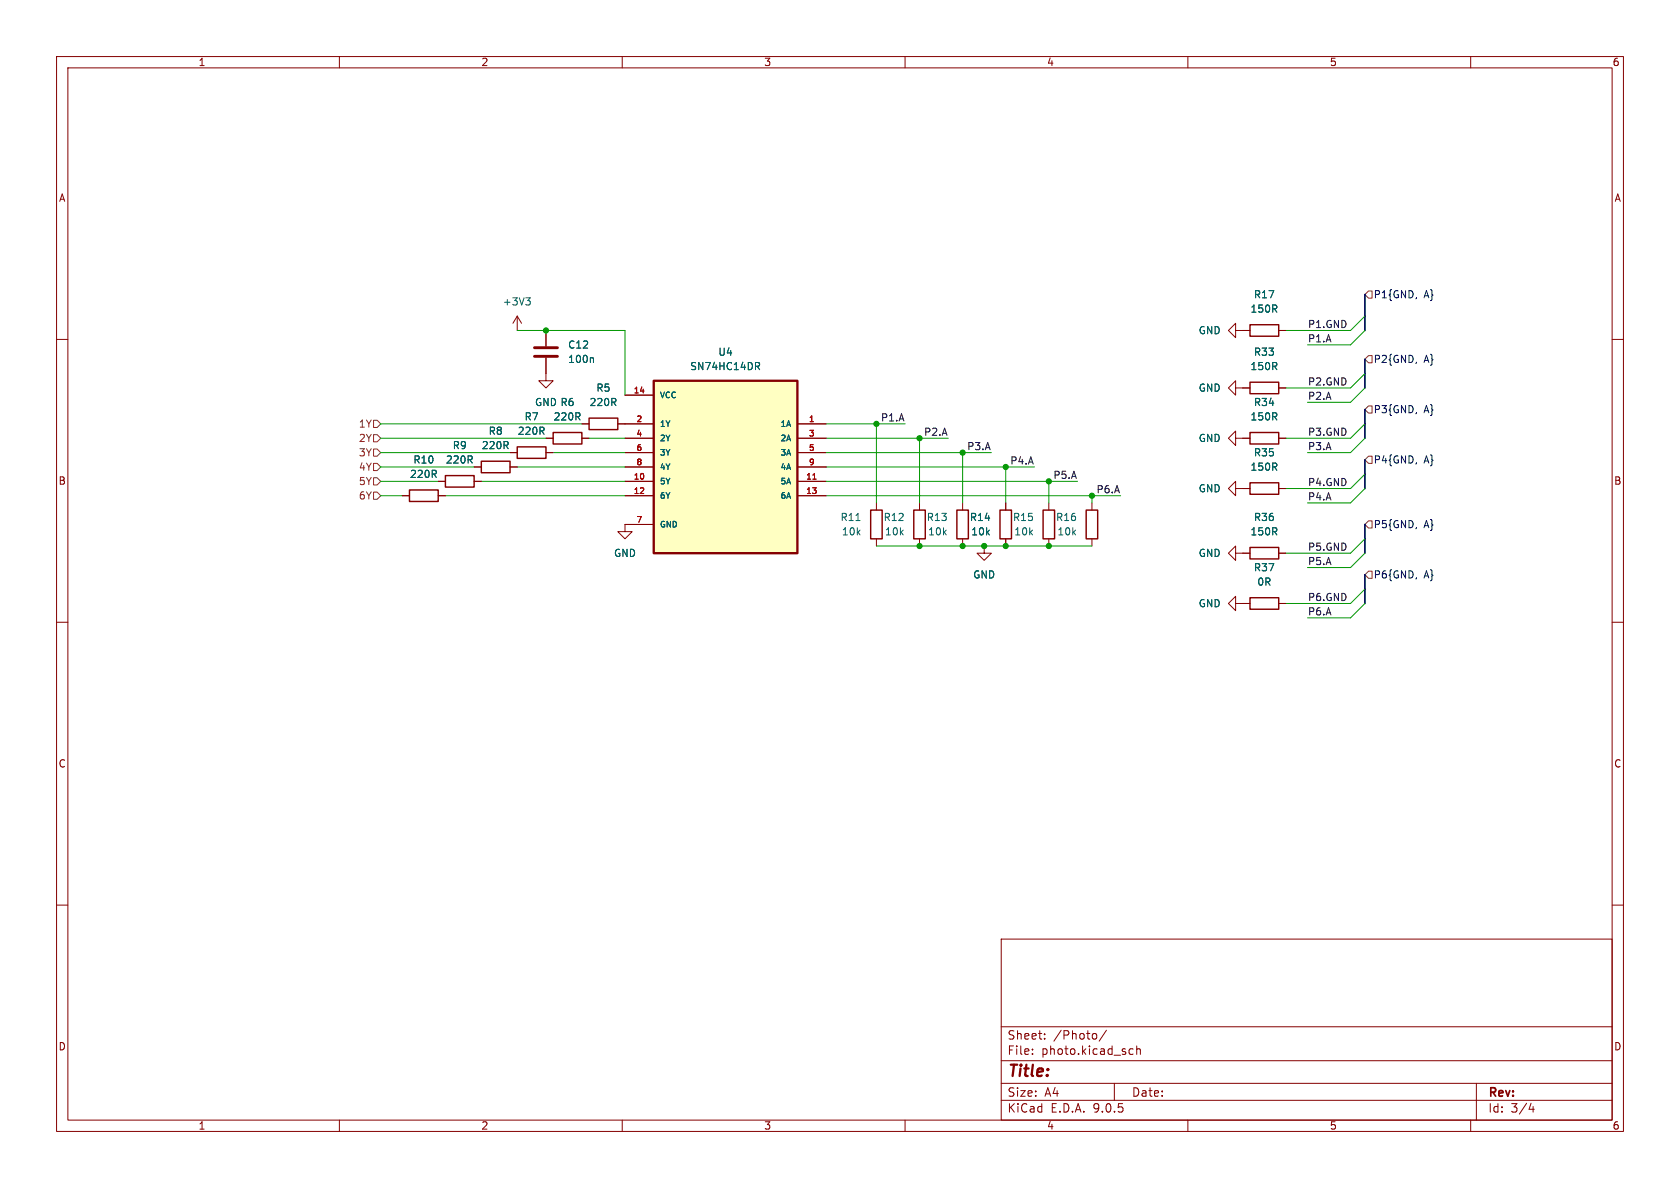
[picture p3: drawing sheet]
(kicad_sch
 (version 20250114)
 (generator "eeschema")
 (generator_version "9.0")
 (paper "A4")
 (lib_symbols
  (symbol "Device:C"
   (pin_numbers (hide yes))
   (pin_names
    (offset 0.254)) (exclude_from_sim no) (in_bom yes) (on_board yes)
   (property "Reference" "C" (at 0.635 2.54 0) (effects (font (size 1.27 1.27)) (justify left)))
   (property "Value" "C" (at 0.635 -2.54 0) (effects (font (size 1.27 1.27)) (justify left)))
   (property "Footprint" "" (at 0.9652 -3.81 0) (effects (font (size 1.27 1.27)) (hide yes)))
   (property "Datasheet" "~" (at 0 0 0) (effects (font (size 1.27 1.27)) (hide yes)))
   (property "Description" "Unpolarized capacitor" (at 0 0 0) (effects (font (size 1.27 1.27)) (hide yes)))
   (symbol "C_0_1"
    (polyline (pts (xy -2.032 0.762) (xy 2.032 0.762)) (stroke (width 0.508) (type solid)) (fill (type none)))
    (polyline (pts (xy -2.032 -0.762) (xy 2.032 -0.762)) (stroke (width 0.508) (type solid)) (fill (type none))))
   (symbol "C_1_1"
    (pin passive line (at 0 3.81 270) (length 2.794) (name "~" (effects (font (size 1.27 1.27)))) (number "1" (effects (font (size 1.27 1.27)))))
    (pin passive line (at 0 -3.81 90) (length 2.794) (name "~" (effects (font (size 1.27 1.27)))) (number "2" (effects (font (size 1.27 1.27))))))
   (embedded_fonts no))
  (symbol "Device:R"
   (pin_numbers (hide yes))
   (pin_names
    (offset 0)) (exclude_from_sim no) (in_bom yes) (on_board yes)
   (property "Reference" "R" (at 2.032 0 90) (effects (font (size 1.27 1.27))))
   (property "Value" "R" (at 0 0 90) (effects (font (size 1.27 1.27))))
   (property "Footprint" "" (at -1.778 0 90) (effects (font (size 1.27 1.27)) (hide yes)))
   (property "Datasheet" "~" (at 0 0 0) (effects (font (size 1.27 1.27)) (hide yes)))
   (property "Description" "Resistor" (at 0 0 0) (effects (font (size 1.27 1.27)) (hide yes)))
   (symbol "R_0_1"
    (rectangle (start -1.016 -2.54) (end 1.016 2.54) (stroke (width 0.254) (type solid)) (fill (type none))))
   (symbol "R_1_1"
    (pin passive line (at 0 3.81 270) (length 1.27) (name "~" (effects (font (size 1.27 1.27)))) (number "1" (effects (font (size 1.27 1.27)))))
    (pin passive line (at 0 -3.81 90) (length 1.27) (name "~" (effects (font (size 1.27 1.27)))) (number "2" (effects (font (size 1.27 1.27))))))
   (embedded_fonts no))
  (symbol "SN74HC14DR:SN74HC14DR"
   (pin_names
    (offset 1.016)) (exclude_from_sim no) (in_bom yes) (on_board yes)
   (property "Reference" "U" (at -12.7 16.24 0) (effects (font (size 1.27 1.27)) (justify left bottom)))
   (property "Value" "SN74HC14DR" (at -12.7 -19.24 0) (effects (font (size 1.27 1.27)) (justify left bottom)))
   (property "Footprint" "SN74HC14DR:SOIC127P600X175-14N" (at 0 0 0) (effects (font (size 1.27 1.27)) (justify bottom) (hide yes)))
   (property "Datasheet" "" (at 0 0 0) (effects (font (size 1.27 1.27)) (hide yes)))
   (property "Description" "" (at 0 0 0) (effects (font (size 1.27 1.27)) (hide yes)))
   (property "MF" "Texas Instruments" (at 0 0 0) (effects (font (size 1.27 1.27)) (justify bottom) (hide yes)))
   (property "Description_1" "6-ch, 2-V to 6-V inverters with Schmitt-Trigger inputs" (at 0 0 0) (effects (font (size 1.27 1.27)) (justify bottom) (hide yes)))
   (property "Package" "SOIC-14 Texas Instruments" (at 0 0 0) (effects (font (size 1.27 1.27)) (justify bottom) (hide yes)))
   (property "Price" "None" (at 0 0 0) (effects (font (size 1.27 1.27)) (justify bottom) (hide yes)))
   (property "SnapEDA_Link" "https://www.snapeda.com/parts/SN74HC14DR/Texas+Instruments/view-part/?ref=snap" (at 0 0 0) (effects (font (size 1.27 1.27)) (justify bottom) (hide yes)))
   (property "MP" "SN74HC14DR" (at 0 0 0) (effects (font (size 1.27 1.27)) (justify bottom) (hide yes)))
   (property "Availability" "In Stock" (at 0 0 0) (effects (font (size 1.27 1.27)) (justify bottom) (hide yes)))
   (property "Check_prices" "https://www.snapeda.com/parts/SN74HC14DR/Texas+Instruments/view-part/?ref=eda" (at 0 0 0) (effects (font (size 1.27 1.27)) (justify bottom) (hide yes)))
   (symbol "SN74HC14DR_0_0"
    (rectangle (start -12.7 -15.24) (end 12.7 15.24) (stroke (width 0.41) (type default)) (fill (type background)))
    (pin input line (at -17.78 7.62 0) (length 5.08) (name "1A" (effects (font (size 1.016 1.016)))) (number "1" (effects (font (size 1.016 1.016)))))
    (pin input line (at -17.78 5.08 0) (length 5.08) (name "2A" (effects (font (size 1.016 1.016)))) (number "3" (effects (font (size 1.016 1.016)))))
    (pin input line (at -17.78 2.54 0) (length 5.08) (name "3A" (effects (font (size 1.016 1.016)))) (number "5" (effects (font (size 1.016 1.016)))))
    (pin input line (at -17.78 0 0) (length 5.08) (name "4A" (effects (font (size 1.016 1.016)))) (number "9" (effects (font (size 1.016 1.016)))))
    (pin input line (at -17.78 -2.54 0) (length 5.08) (name "5A" (effects (font (size 1.016 1.016)))) (number "11" (effects (font (size 1.016 1.016)))))
    (pin input line (at -17.78 -5.08 0) (length 5.08) (name "6A" (effects (font (size 1.016 1.016)))) (number "13" (effects (font (size 1.016 1.016)))))
    (pin power_in line (at 17.78 12.7 180) (length 5.08) (name "VCC" (effects (font (size 1.016 1.016)))) (number "14" (effects (font (size 1.016 1.016)))))
    (pin output line (at 17.78 7.62 180) (length 5.08) (name "1Y" (effects (font (size 1.016 1.016)))) (number "2" (effects (font (size 1.016 1.016)))))
    (pin output line (at 17.78 5.08 180) (length 5.08) (name "2Y" (effects (font (size 1.016 1.016)))) (number "4" (effects (font (size 1.016 1.016)))))
    (pin output line (at 17.78 2.54 180) (length 5.08) (name "3Y" (effects (font (size 1.016 1.016)))) (number "6" (effects (font (size 1.016 1.016)))))
    (pin output line (at 17.78 0 180) (length 5.08) (name "4Y" (effects (font (size 1.016 1.016)))) (number "8" (effects (font (size 1.016 1.016)))))
    (pin output line (at 17.78 -2.54 180) (length 5.08) (name "5Y" (effects (font (size 1.016 1.016)))) (number "10" (effects (font (size 1.016 1.016)))))
    (pin output line (at 17.78 -5.08 180) (length 5.08) (name "6Y" (effects (font (size 1.016 1.016)))) (number "12" (effects (font (size 1.016 1.016)))))
    (pin power_in line (at 17.78 -10.16 180) (length 5.08) (name "GND" (effects (font (size 1.016 1.016)))) (number "7" (effects (font (size 1.016 1.016))))))
   (embedded_fonts no))
  (symbol "power:+3V3"
   (power)
   (pin_names
    (offset 0)) (exclude_from_sim no) (in_bom yes) (on_board yes)
   (property "Reference" "#PWR" (at 0 -3.81 0) (effects (font (size 1.27 1.27)) (hide yes)))
   (property "Value" "+3V3" (at 0 3.556 0) (effects (font (size 1.27 1.27))))
   (property "Footprint" "" (at 0 0 0) (effects (font (size 1.27 1.27)) (hide yes)))
   (property "Datasheet" "" (at 0 0 0) (effects (font (size 1.27 1.27)) (hide yes)))
   (property "Description" "Power symbol creates a global label with name \"+3V3\"" (at 0 0 0) (effects (font (size 1.27 1.27)) (hide yes)))
   (symbol "+3V3_0_1"
    (polyline (pts (xy -0.762 1.27) (xy 0 2.54)) (stroke (width 0) (type solid)) (fill (type none)))
    (polyline (pts (xy 0 2.54) (xy 0.762 1.27)) (stroke (width 0) (type solid)) (fill (type none)))
    (polyline (pts (xy 0 0) (xy 0 2.54)) (stroke (width 0) (type solid)) (fill (type none))))
   (symbol "+3V3_1_1"
    (pin power_in line (at 0 0 90) (length 0) (hide yes) (name "+3V3" (effects (font (size 1.27 1.27)))) (number "1" (effects (font (size 1.27 1.27))))))
   (embedded_fonts no))
  (symbol "power:GND"
   (power)
   (pin_names
    (offset 0)) (exclude_from_sim no) (in_bom yes) (on_board yes)
   (property "Reference" "#PWR" (at 0 -6.35 0) (effects (font (size 1.27 1.27)) (hide yes)))
   (property "Value" "GND" (at 0 -3.81 0) (effects (font (size 1.27 1.27))))
   (property "Footprint" "" (at 0 0 0) (effects (font (size 1.27 1.27)) (hide yes)))
   (property "Datasheet" "" (at 0 0 0) (effects (font (size 1.27 1.27)) (hide yes)))
   (property "Description" "Power symbol creates a global label with name \"GND\" , ground" (at 0 0 0) (effects (font (size 1.27 1.27)) (hide yes)))
   (symbol "GND_0_1"
    (polyline (pts (xy 0 0) (xy 0 -1.27) (xy 1.27 -1.27) (xy 0 -2.54) (xy -1.27 -1.27) (xy 0 -1.27)) (stroke (width 0) (type solid)) (fill (type none))))
   (symbol "GND_1_1"
    (pin power_in line (at 0 0 270) (length 0) (hide yes) (name "GND" (effects (font (size 1.27 1.27)))) (number "1" (effects (font (size 1.27 1.27))))))
   (embedded_fonts no)))
 (junction
  (at 185.42 85.09)
  (diameter 0)
  (color 0 0 0 0))
 (junction
  (at 162.56 77.47)
  (diameter 0)
  (color 0 0 0 0))
 (junction
  (at 170.18 96.52)
  (diameter 0)
  (color 0 0 0 0))
 (junction
  (at 177.8 96.52)
  (diameter 0)
  (color 0 0 0 0))
 (junction
  (at 154.94 74.93)
  (diameter 0)
  (color 0 0 0 0))
 (junction
  (at 193.04 87.63)
  (diameter 0)
  (color 0 0 0 0))
 (junction
  (at 173.99 96.52)
  (diameter 0)
  (color 0 0 0 0))
 (junction
  (at 177.8 82.55)
  (diameter 0)
  (color 0 0 0 0))
 (junction
  (at 170.18 80.01)
  (diameter 0)
  (color 0 0 0 0))
 (junction
  (at 162.56 96.52)
  (diameter 0)
  (color 0 0 0 0))
 (junction
  (at 185.42 96.52)
  (diameter 0)
  (color 0 0 0 0))
 (junction
  (at 96.52 58.42)
  (diameter 0)
  (color 0 0 0 0))
 (bus_entry
  (at 241.3 86.36)
  (size -2.54 2.54)
  (stroke (width 0) (type default)))
 (bus_entry
  (at 241.3 95.25)
  (size -2.54 2.54)
  (stroke (width 0) (type default)))
 (bus_entry
  (at 241.3 83.82)
  (size -2.54 2.54)
  (stroke (width 0) (type default)))
 (bus_entry
  (at 241.3 74.93)
  (size -2.54 2.54)
  (stroke (width 0) (type default)))
 (bus_entry
  (at 241.3 55.88)
  (size -2.54 2.54)
  (stroke (width 0) (type default)))
 (bus_entry
  (at 241.3 97.79)
  (size -2.54 2.54)
  (stroke (width 0) (type default)))
 (bus_entry
  (at 241.3 104.14)
  (size -2.54 2.54)
  (stroke (width 0) (type default)))
 (bus_entry
  (at 241.3 68.58)
  (size -2.54 2.54)
  (stroke (width 0) (type default)))
 (bus_entry
  (at 241.3 66.04)
  (size -2.54 2.54)
  (stroke (width 0) (type default)))
 (bus_entry
  (at 241.3 106.68)
  (size -2.54 2.54)
  (stroke (width 0) (type default)))
 (bus_entry
  (at 241.3 77.47)
  (size -2.54 2.54)
  (stroke (width 0) (type default)))
 (bus_entry
  (at 241.3 58.42)
  (size -2.54 2.54)
  (stroke (width 0) (type default)))
 (wire
  (pts (xy 173.99 96.52) (xy 170.18 96.52))
  (stroke (width 0) (type default)))
 (wire
  (pts (xy 146.05 80.01) (xy 170.18 80.01))
  (stroke (width 0) (type default)))
 (wire
  (pts (xy 193.04 96.52) (xy 185.42 96.52))
  (stroke (width 0) (type default)))
 (bus
  (pts (xy 241.3 52.07) (xy 241.3 55.88))
  (stroke (width 0) (type default)))
 (wire
  (pts (xy 97.79 80.01) (xy 110.49 80.01))
  (stroke (width 0) (type default)))
 (bus
  (pts (xy 241.3 95.25) (xy 241.3 97.79))
  (stroke (width 0) (type default)))
 (wire
  (pts (xy 193.04 87.63) (xy 193.04 88.9))
  (stroke (width 0) (type default)))
 (wire
  (pts (xy 104.14 77.47) (xy 110.49 77.47))
  (stroke (width 0) (type default)))
 (wire
  (pts (xy 67.31 77.47) (xy 96.52 77.47))
  (stroke (width 0) (type default)))
 (bus
  (pts (xy 241.3 72.39) (xy 241.3 74.93))
  (stroke (width 0) (type default)))
 (wire
  (pts (xy 85.09 85.09) (xy 110.49 85.09))
  (stroke (width 0) (type default)))
 (wire
  (pts (xy 231.14 100.33) (xy 238.76 100.33))
  (stroke (width 0) (type default)))
 (wire
  (pts (xy 177.8 82.55) (xy 177.8 88.9))
  (stroke (width 0) (type default)))
 (bus
  (pts (xy 241.3 55.88) (xy 241.3 58.42))
  (stroke (width 0) (type default)))
 (wire
  (pts (xy 227.33 68.58) (xy 238.76 68.58))
  (stroke (width 0) (type default)))
 (wire
  (pts (xy 91.44 58.42) (xy 96.52 58.42))
  (stroke (width 0) (type default)))
 (wire
  (pts (xy 154.94 74.93) (xy 154.94 88.9))
  (stroke (width 0) (type default)))
 (bus
  (pts (xy 241.3 104.14) (xy 241.3 106.68))
  (stroke (width 0) (type default)))
 (wire
  (pts (xy 162.56 96.52) (xy 154.94 96.52))
  (stroke (width 0) (type default)))
 (bus
  (pts (xy 241.3 92.71) (xy 241.3 95.25))
  (stroke (width 0) (type default)))
 (bus
  (pts (xy 241.3 74.93) (xy 241.3 77.47))
  (stroke (width 0) (type default)))
 (bus
  (pts (xy 241.3 101.6) (xy 241.3 104.14))
  (stroke (width 0) (type default)))
 (wire
  (pts (xy 67.31 74.93) (xy 102.87 74.93))
  (stroke (width 0) (type default)))
 (wire
  (pts (xy 231.14 80.01) (xy 238.76 80.01))
  (stroke (width 0) (type default)))
 (wire
  (pts (xy 67.31 80.01) (xy 90.17 80.01))
  (stroke (width 0) (type default)))
 (wire
  (pts (xy 227.33 58.42) (xy 238.76 58.42))
  (stroke (width 0) (type default)))
 (wire
  (pts (xy 162.56 77.47) (xy 162.56 88.9))
  (stroke (width 0) (type default)))
 (wire
  (pts (xy 146.05 85.09) (xy 185.42 85.09))
  (stroke (width 0) (type default)))
 (wire
  (pts (xy 177.8 82.55) (xy 182.88 82.55))
  (stroke (width 0) (type default)))
 (wire
  (pts (xy 67.31 87.63) (xy 71.12 87.63))
  (stroke (width 0) (type default)))
 (wire
  (pts (xy 167.64 77.47) (xy 162.56 77.47))
  (stroke (width 0) (type default)))
 (wire
  (pts (xy 110.49 58.42) (xy 110.49 69.85))
  (stroke (width 0) (type default)))
 (bus
  (pts (xy 241.3 66.04) (xy 241.3 68.58))
  (stroke (width 0) (type default)))
 (wire
  (pts (xy 227.33 77.47) (xy 238.76 77.47))
  (stroke (width 0) (type default)))
 (wire
  (pts (xy 190.5 85.09) (xy 185.42 85.09))
  (stroke (width 0) (type default)))
 (wire
  (pts (xy 227.33 86.36) (xy 238.76 86.36))
  (stroke (width 0) (type default)))
 (wire
  (pts (xy 170.18 96.52) (xy 162.56 96.52))
  (stroke (width 0) (type default)))
 (wire
  (pts (xy 146.05 82.55) (xy 177.8 82.55))
  (stroke (width 0) (type default)))
 (wire
  (pts (xy 91.44 82.55) (xy 110.49 82.55))
  (stroke (width 0) (type default)))
 (wire
  (pts (xy 96.52 58.42) (xy 110.49 58.42))
  (stroke (width 0) (type default)))
 (bus
  (pts (xy 241.3 81.28) (xy 241.3 83.82))
  (stroke (width 0) (type default)))
 (wire
  (pts (xy 185.42 85.09) (xy 185.42 88.9))
  (stroke (width 0) (type default)))
 (wire
  (pts (xy 67.31 85.09) (xy 77.47 85.09))
  (stroke (width 0) (type default)))
 (wire
  (pts (xy 170.18 80.01) (xy 170.18 88.9))
  (stroke (width 0) (type default)))
 (wire
  (pts (xy 231.14 88.9) (xy 238.76 88.9))
  (stroke (width 0) (type default)))
 (wire
  (pts (xy 67.31 82.55) (xy 83.82 82.55))
  (stroke (width 0) (type default)))
 (bus
  (pts (xy 241.3 63.5) (xy 241.3 66.04))
  (stroke (width 0) (type default)))
 (wire
  (pts (xy 177.8 96.52) (xy 173.99 96.52))
  (stroke (width 0) (type default)))
 (wire
  (pts (xy 231.14 109.22) (xy 238.76 109.22))
  (stroke (width 0) (type default)))
 (wire
  (pts (xy 231.14 60.96) (xy 238.76 60.96))
  (stroke (width 0) (type default)))
 (wire
  (pts (xy 170.18 80.01) (xy 175.26 80.01))
  (stroke (width 0) (type default)))
 (wire
  (pts (xy 146.05 77.47) (xy 162.56 77.47))
  (stroke (width 0) (type default)))
 (bus
  (pts (xy 241.3 83.82) (xy 241.3 86.36))
  (stroke (width 0) (type default)))
 (wire
  (pts (xy 227.33 97.79) (xy 238.76 97.79))
  (stroke (width 0) (type default)))
 (wire
  (pts (xy 193.04 87.63) (xy 198.12 87.63))
  (stroke (width 0) (type default)))
 (wire
  (pts (xy 185.42 96.52) (xy 177.8 96.52))
  (stroke (width 0) (type default)))
 (wire
  (pts (xy 231.14 71.12) (xy 238.76 71.12))
  (stroke (width 0) (type default)))
 (wire
  (pts (xy 78.74 87.63) (xy 110.49 87.63))
  (stroke (width 0) (type default)))
 (wire
  (pts (xy 146.05 74.93) (xy 154.94 74.93))
  (stroke (width 0) (type default)))
 (wire
  (pts (xy 154.94 74.93) (xy 160.02 74.93))
  (stroke (width 0) (type default)))
 (wire
  (pts (xy 227.33 106.68) (xy 238.76 106.68))
  (stroke (width 0) (type default)))
 (wire
  (pts (xy 146.05 87.63) (xy 193.04 87.63))
  (stroke (width 0) (type default)))
 (label "P2.A"
  (at 231.14 71.12 0)
  (effects (font (size 1.27 1.27)) (justify left bottom)))
 (label "P4.A"
  (at 182.88 82.55 180)
  (effects (font (size 1.27 1.27)) (justify right bottom)))
 (label "P3.A"
  (at 231.14 80.01 0)
  (effects (font (size 1.27 1.27)) (justify left bottom)))
 (label "P5.A"
  (at 190.5 85.09 180)
  (effects (font (size 1.27 1.27)) (justify right bottom)))
 (label "P5.A"
  (at 231.14 100.33 0)
  (effects (font (size 1.27 1.27)) (justify left bottom)))
 (label "P1.A"
  (at 231.14 60.96 0)
  (effects (font (size 1.27 1.27)) (justify left bottom)))
 (label "P2.GND"
  (at 231.14 68.58 0)
  (effects (font (size 1.27 1.27)) (justify left bottom)))
 (label "P1.A"
  (at 160.02 74.93 180)
  (effects (font (size 1.27 1.27)) (justify right bottom)))
 (label "P3.GND"
  (at 231.14 77.47 0)
  (effects (font (size 1.27 1.27)) (justify left bottom)))
 (label "P5.GND"
  (at 231.14 97.79 0)
  (effects (font (size 1.27 1.27)) (justify left bottom)))
 (label "P1.GND"
  (at 231.14 58.42 0)
  (effects (font (size 1.27 1.27)) (justify left bottom)))
 (label "P6.A"
  (at 198.12 87.63 180)
  (effects (font (size 1.27 1.27)) (justify right bottom)))
 (label "P6.GND"
  (at 231.14 106.68 0)
  (effects (font (size 1.27 1.27)) (justify left bottom)))
 (label "P4.A"
  (at 231.14 88.9 0)
  (effects (font (size 1.27 1.27)) (justify left bottom)))
 (label "P2.A"
  (at 167.64 77.47 180)
  (effects (font (size 1.27 1.27)) (justify right bottom)))
 (label "P3.A"
  (at 175.26 80.01 180)
  (effects (font (size 1.27 1.27)) (justify right bottom)))
 (label "P6.A"
  (at 231.14 109.22 0)
  (effects (font (size 1.27 1.27)) (justify left bottom)))
 (label "P4.GND"
  (at 231.14 86.36 0)
  (effects (font (size 1.27 1.27)) (justify left bottom)))
 (hierarchical_label "3Y"
  (shape input)
  (at 67.31 80.01 180)
  (effects (font (size 1.27 1.27)) (justify right)))
 (hierarchical_label "P6{GND, A}"
  (shape input)
  (at 241.3 101.6 0)
  (effects (font (size 1.27 1.27)) (justify left)))
 (hierarchical_label "P2{GND, A}"
  (shape input)
  (at 241.3 63.5 0)
  (effects (font (size 1.27 1.27)) (justify left)))
 (hierarchical_label "6Y"
  (shape input)
  (at 67.31 87.63 180)
  (effects (font (size 1.27 1.27)) (justify right)))
 (hierarchical_label "2Y"
  (shape input)
  (at 67.31 77.47 180)
  (effects (font (size 1.27 1.27)) (justify right)))
 (hierarchical_label "P3{GND, A}"
  (shape input)
  (at 241.3 72.39 0)
  (effects (font (size 1.27 1.27)) (justify left)))
 (hierarchical_label "4Y"
  (shape input)
  (at 67.31 82.55 180)
  (effects (font (size 1.27 1.27)) (justify right)))
 (hierarchical_label "5Y"
  (shape input)
  (at 67.31 85.09 180)
  (effects (font (size 1.27 1.27)) (justify right)))
 (hierarchical_label "1Y"
  (shape input)
  (at 67.31 74.93 180)
  (effects (font (size 1.27 1.27)) (justify right)))
 (hierarchical_label "P5{GND, A}"
  (shape input)
  (at 241.3 92.71 0)
  (effects (font (size 1.27 1.27)) (justify left)))
 (hierarchical_label "P1{GND, A}"
  (shape input)
  (at 241.3 52.07 0)
  (effects (font (size 1.27 1.27)) (justify left)))
 (hierarchical_label "P4{GND, A}"
  (shape input)
  (at 241.3 81.28 0)
  (effects (font (size 1.27 1.27)) (justify left)))
 (symbol
  (lib_id "Device:R")
  (at 223.52 97.79 270)
  (mirror x)
  (unit 1)
  (exclude_from_sim no)
  (in_bom yes)
  (on_board yes)
  (dnp no)
  (fields_autoplaced yes)
  (property "Reference" "R36" (at 223.52 91.44 90) (effects (font (size 1.27 1.27))))
  (property "Value" "150R" (at 223.52 93.98 90) (effects (font (size 1.27 1.27))))
  (property "Footprint" "Resistor_SMD:R_0805_2012Metric" (at 223.52 99.568 90) (effects (font (size 1.27 1.27)) (hide yes)))
  (property "Datasheet" "~" (at 223.52 97.79 0) (effects (font (size 1.27 1.27)) (hide yes)))
  (property "Description" "Resistor" (at 223.52 97.79 0) (effects (font (size 1.27 1.27)) (hide yes)))
  (pin "1")
  (pin "2"))
 (symbol
  (lib_id "Device:R")
  (at 87.63 82.55 270)
  (mirror x)
  (unit 1)
  (exclude_from_sim no)
  (in_bom yes)
  (on_board yes)
  (dnp no)
  (fields_autoplaced yes)
  (property "Reference" "R8" (at 87.63 76.2 90) (effects (font (size 1.27 1.27))))
  (property "Value" "220R" (at 87.63 78.74 90) (effects (font (size 1.27 1.27))))
  (property "Footprint" "Resistor_SMD:R_0805_2012Metric" (at 87.63 84.328 90) (effects (font (size 1.27 1.27)) (hide yes)))
  (property "Datasheet" "~" (at 87.63 82.55 0) (effects (font (size 1.27 1.27)) (hide yes)))
  (property "Description" "Resistor" (at 87.63 82.55 0) (effects (font (size 1.27 1.27)) (hide yes)))
  (pin "1")
  (pin "2"))
 (symbol
  (lib_id "Device:R")
  (at 223.52 86.36 270)
  (mirror x)
  (unit 1)
  (exclude_from_sim no)
  (in_bom yes)
  (on_board yes)
  (dnp no)
  (fields_autoplaced yes)
  (property "Reference" "R35" (at 223.52 80.01 90) (effects (font (size 1.27 1.27))))
  (property "Value" "150R" (at 223.52 82.55 90) (effects (font (size 1.27 1.27))))
  (property "Footprint" "Resistor_SMD:R_0805_2012Metric" (at 223.52 88.138 90) (effects (font (size 1.27 1.27)) (hide yes)))
  (property "Datasheet" "~" (at 223.52 86.36 0) (effects (font (size 1.27 1.27)) (hide yes)))
  (property "Description" "Resistor" (at 223.52 86.36 0) (effects (font (size 1.27 1.27)) (hide yes)))
  (pin "1")
  (pin "2"))
 (symbol
  (lib_id "power:GND")
  (at 219.71 106.68 270)
  (mirror x)
  (unit 1)
  (exclude_from_sim no)
  (in_bom yes)
  (on_board yes)
  (dnp no)
  (fields_autoplaced yes)
  (property "Reference" "#PWR017" (at 213.36 106.68 0) (effects (font (size 1.27 1.27)) (hide yes)))
  (property "Value" "GND" (at 215.9 106.6799 90) (effects (font (size 1.27 1.27)) (justify right)))
  (property "Footprint" "" (at 219.71 106.68 0) (effects (font (size 1.27 1.27)) (hide yes)))
  (property "Datasheet" "" (at 219.71 106.68 0) (effects (font (size 1.27 1.27)) (hide yes)))
  (property "Description" "Power symbol creates a global label with name \"GND\" , ground" (at 219.71 106.68 0) (effects (font (size 1.27 1.27)) (hide yes)))
  (pin "1"))
 (symbol
  (lib_id "Device:C")
  (at 96.52 62.23 0)
  (unit 1)
  (exclude_from_sim no)
  (in_bom yes)
  (on_board yes)
  (dnp no)
  (fields_autoplaced yes)
  (property "Reference" "C12" (at 100.33 60.9599 0) (effects (font (size 1.27 1.27)) (justify left)))
  (property "Value" "100n" (at 100.33 63.4999 0) (effects (font (size 1.27 1.27)) (justify left)))
  (property "Footprint" "Capacitor_SMD:C_0805_2012Metric" (at 97.4852 66.04 0) (effects (font (size 1.27 1.27)) (hide yes)))
  (property "Datasheet" "~" (at 96.52 62.23 0) (effects (font (size 1.27 1.27)) (hide yes)))
  (property "Description" "Unpolarized capacitor" (at 96.52 62.23 0) (effects (font (size 1.27 1.27)) (hide yes)))
  (pin "2")
  (pin "1"))
 (symbol
  (lib_id "Device:R")
  (at 170.18 92.71 0)
  (mirror x)
  (unit 1)
  (exclude_from_sim no)
  (in_bom yes)
  (on_board yes)
  (dnp no)
  (fields_autoplaced yes)
  (property "Reference" "R13" (at 167.64 91.4399 0) (effects (font (size 1.27 1.27)) (justify right)))
  (property "Value" "10k" (at 167.64 93.9799 0) (effects (font (size 1.27 1.27)) (justify right)))
  (property "Footprint" "Resistor_SMD:R_0805_2012Metric" (at 168.402 92.71 90) (effects (font (size 1.27 1.27)) (hide yes)))
  (property "Datasheet" "~" (at 170.18 92.71 0) (effects (font (size 1.27 1.27)) (hide yes)))
  (property "Description" "Resistor" (at 170.18 92.71 0) (effects (font (size 1.27 1.27)) (hide yes)))
  (pin "1")
  (pin "2"))
 (symbol
  (lib_id "Device:R")
  (at 154.94 92.71 0)
  (mirror x)
  (unit 1)
  (exclude_from_sim no)
  (in_bom yes)
  (on_board yes)
  (dnp no)
  (fields_autoplaced yes)
  (property "Reference" "R11" (at 152.4 91.4399 0) (effects (font (size 1.27 1.27)) (justify right)))
  (property "Value" "10k" (at 152.4 93.9799 0) (effects (font (size 1.27 1.27)) (justify right)))
  (property "Footprint" "Resistor_SMD:R_0805_2012Metric" (at 153.162 92.71 90) (effects (font (size 1.27 1.27)) (hide yes)))
  (property "Datasheet" "~" (at 154.94 92.71 0) (effects (font (size 1.27 1.27)) (hide yes)))
  (property "Description" "Resistor" (at 154.94 92.71 0) (effects (font (size 1.27 1.27)) (hide yes)))
  (pin "1")
  (pin "2"))
 (symbol
  (lib_id "power:GND")
  (at 110.49 92.71 0)
  (mirror y)
  (unit 1)
  (exclude_from_sim no)
  (in_bom yes)
  (on_board yes)
  (dnp no)
  (fields_autoplaced yes)
  (property "Reference" "#PWR014" (at 110.49 99.06 0) (effects (font (size 1.27 1.27)) (hide yes)))
  (property "Value" "GND" (at 110.49 97.79 0) (effects (font (size 1.27 1.27))))
  (property "Footprint" "" (at 110.49 92.71 0) (effects (font (size 1.27 1.27)) (hide yes)))
  (property "Datasheet" "" (at 110.49 92.71 0) (effects (font (size 1.27 1.27)) (hide yes)))
  (property "Description" "Power symbol creates a global label with name \"GND\" , ground" (at 110.49 92.71 0) (effects (font (size 1.27 1.27)) (hide yes)))
  (pin "1"))
 (symbol
  (lib_id "power:+3V3")
  (at 91.44 58.42 0)
  (mirror y)
  (unit 1)
  (exclude_from_sim no)
  (in_bom yes)
  (on_board yes)
  (dnp no)
  (fields_autoplaced yes)
  (property "Reference" "#PWR013" (at 91.44 62.23 0) (effects (font (size 1.27 1.27)) (hide yes)))
  (property "Value" "+3V3" (at 91.44 53.34 0) (effects (font (size 1.27 1.27))))
  (property "Footprint" "" (at 91.44 58.42 0) (effects (font (size 1.27 1.27)) (hide yes)))
  (property "Datasheet" "" (at 91.44 58.42 0) (effects (font (size 1.27 1.27)) (hide yes)))
  (property "Description" "Power symbol creates a global label with name \"+3V3\"" (at 91.44 58.42 0) (effects (font (size 1.27 1.27)) (hide yes)))
  (pin "1"))
 (symbol
  (lib_id "Device:R")
  (at 223.52 58.42 270)
  (mirror x)
  (unit 1)
  (exclude_from_sim no)
  (in_bom yes)
  (on_board yes)
  (dnp no)
  (fields_autoplaced yes)
  (property "Reference" "R17" (at 223.52 52.07 90) (effects (font (size 1.27 1.27))))
  (property "Value" "150R" (at 223.52 54.61 90) (effects (font (size 1.27 1.27))))
  (property "Footprint" "Resistor_SMD:R_0805_2012Metric" (at 223.52 60.198 90) (effects (font (size 1.27 1.27)) (hide yes)))
  (property "Datasheet" "~" (at 223.52 58.42 0) (effects (font (size 1.27 1.27)) (hide yes)))
  (property "Description" "Resistor" (at 223.52 58.42 0) (effects (font (size 1.27 1.27)) (hide yes)))
  (pin "1")
  (pin "2"))
 (symbol
  (lib_id "Device:R")
  (at 100.33 77.47 270)
  (mirror x)
  (unit 1)
  (exclude_from_sim no)
  (in_bom yes)
  (on_board yes)
  (dnp no)
  (fields_autoplaced yes)
  (property "Reference" "R6" (at 100.33 71.12 90) (effects (font (size 1.27 1.27))))
  (property "Value" "220R" (at 100.33 73.66 90) (effects (font (size 1.27 1.27))))
  (property "Footprint" "Resistor_SMD:R_0805_2012Metric" (at 100.33 79.248 90) (effects (font (size 1.27 1.27)) (hide yes)))
  (property "Datasheet" "~" (at 100.33 77.47 0) (effects (font (size 1.27 1.27)) (hide yes)))
  (property "Description" "Resistor" (at 100.33 77.47 0) (effects (font (size 1.27 1.27)) (hide yes)))
  (pin "1")
  (pin "2"))
 (symbol
  (lib_id "Device:R")
  (at 177.8 92.71 0)
  (mirror x)
  (unit 1)
  (exclude_from_sim no)
  (in_bom yes)
  (on_board yes)
  (dnp no)
  (fields_autoplaced yes)
  (property "Reference" "R14" (at 175.26 91.4399 0) (effects (font (size 1.27 1.27)) (justify right)))
  (property "Value" "10k" (at 175.26 93.9799 0) (effects (font (size 1.27 1.27)) (justify right)))
  (property "Footprint" "Resistor_SMD:R_0805_2012Metric" (at 176.022 92.71 90) (effects (font (size 1.27 1.27)) (hide yes)))
  (property "Datasheet" "~" (at 177.8 92.71 0) (effects (font (size 1.27 1.27)) (hide yes)))
  (property "Description" "Resistor" (at 177.8 92.71 0) (effects (font (size 1.27 1.27)) (hide yes)))
  (pin "1")
  (pin "2"))
 (symbol
  (lib_id "Device:R")
  (at 223.52 106.68 270)
  (mirror x)
  (unit 1)
  (exclude_from_sim no)
  (in_bom yes)
  (on_board yes)
  (dnp no)
  (fields_autoplaced yes)
  (property "Reference" "R37" (at 223.52 100.33 90) (effects (font (size 1.27 1.27))))
  (property "Value" "0R" (at 223.52 102.87 90) (effects (font (size 1.27 1.27))))
  (property "Footprint" "Resistor_SMD:R_0805_2012Metric" (at 223.52 108.458 90) (effects (font (size 1.27 1.27)) (hide yes)))
  (property "Datasheet" "~" (at 223.52 106.68 0) (effects (font (size 1.27 1.27)) (hide yes)))
  (property "Description" "Resistor" (at 223.52 106.68 0) (effects (font (size 1.27 1.27)) (hide yes)))
  (pin "1")
  (pin "2"))
 (symbol
  (lib_id "power:GND")
  (at 219.71 97.79 270)
  (mirror x)
  (unit 1)
  (exclude_from_sim no)
  (in_bom yes)
  (on_board yes)
  (dnp no)
  (fields_autoplaced yes)
  (property "Reference" "#PWR01" (at 213.36 97.79 0) (effects (font (size 1.27 1.27)) (hide yes)))
  (property "Value" "GND" (at 215.9 97.7899 90) (effects (font (size 1.27 1.27)) (justify right)))
  (property "Footprint" "" (at 219.71 97.79 0) (effects (font (size 1.27 1.27)) (hide yes)))
  (property "Datasheet" "" (at 219.71 97.79 0) (effects (font (size 1.27 1.27)) (hide yes)))
  (property "Description" "Power symbol creates a global label with name \"GND\" , ground" (at 219.71 97.79 0) (effects (font (size 1.27 1.27)) (hide yes)))
  (pin "1"))
 (symbol
  (lib_id "Device:R")
  (at 93.98 80.01 270)
  (mirror x)
  (unit 1)
  (exclude_from_sim no)
  (in_bom yes)
  (on_board yes)
  (dnp no)
  (fields_autoplaced yes)
  (property "Reference" "R7" (at 93.98 73.66 90) (effects (font (size 1.27 1.27))))
  (property "Value" "220R" (at 93.98 76.2 90) (effects (font (size 1.27 1.27))))
  (property "Footprint" "Resistor_SMD:R_0805_2012Metric" (at 93.98 81.788 90) (effects (font (size 1.27 1.27)) (hide yes)))
  (property "Datasheet" "~" (at 93.98 80.01 0) (effects (font (size 1.27 1.27)) (hide yes)))
  (property "Description" "Resistor" (at 93.98 80.01 0) (effects (font (size 1.27 1.27)) (hide yes)))
  (pin "1")
  (pin "2"))
 (symbol
  (lib_id "power:GND")
  (at 96.52 66.04 0)
  (mirror y)
  (unit 1)
  (exclude_from_sim no)
  (in_bom yes)
  (on_board yes)
  (dnp no)
  (fields_autoplaced yes)
  (property "Reference" "#PWR042" (at 96.52 72.39 0) (effects (font (size 1.27 1.27)) (hide yes)))
  (property "Value" "GND" (at 96.52 71.12 0) (effects (font (size 1.27 1.27))))
  (property "Footprint" "" (at 96.52 66.04 0) (effects (font (size 1.27 1.27)) (hide yes)))
  (property "Datasheet" "" (at 96.52 66.04 0) (effects (font (size 1.27 1.27)) (hide yes)))
  (property "Description" "Power symbol creates a global label with name \"GND\" , ground" (at 96.52 66.04 0) (effects (font (size 1.27 1.27)) (hide yes)))
  (pin "1"))
 (symbol
  (lib_id "Device:R")
  (at 223.52 68.58 270)
  (mirror x)
  (unit 1)
  (exclude_from_sim no)
  (in_bom yes)
  (on_board yes)
  (dnp no)
  (fields_autoplaced yes)
  (property "Reference" "R33" (at 223.52 62.23 90) (effects (font (size 1.27 1.27))))
  (property "Value" "150R" (at 223.52 64.77 90) (effects (font (size 1.27 1.27))))
  (property "Footprint" "Resistor_SMD:R_0805_2012Metric" (at 223.52 70.358 90) (effects (font (size 1.27 1.27)) (hide yes)))
  (property "Datasheet" "~" (at 223.52 68.58 0) (effects (font (size 1.27 1.27)) (hide yes)))
  (property "Description" "Resistor" (at 223.52 68.58 0) (effects (font (size 1.27 1.27)) (hide yes)))
  (pin "1")
  (pin "2"))
 (symbol
  (lib_id "Device:R")
  (at 81.28 85.09 270)
  (mirror x)
  (unit 1)
  (exclude_from_sim no)
  (in_bom yes)
  (on_board yes)
  (dnp no)
  (fields_autoplaced yes)
  (property "Reference" "R9" (at 81.28 78.74 90) (effects (font (size 1.27 1.27))))
  (property "Value" "220R" (at 81.28 81.28 90) (effects (font (size 1.27 1.27))))
  (property "Footprint" "Resistor_SMD:R_0805_2012Metric" (at 81.28 86.868 90) (effects (font (size 1.27 1.27)) (hide yes)))
  (property "Datasheet" "~" (at 81.28 85.09 0) (effects (font (size 1.27 1.27)) (hide yes)))
  (property "Description" "Resistor" (at 81.28 85.09 0) (effects (font (size 1.27 1.27)) (hide yes)))
  (pin "1")
  (pin "2"))
 (symbol
  (lib_id "Device:R")
  (at 223.52 77.47 270)
  (mirror x)
  (unit 1)
  (exclude_from_sim no)
  (in_bom yes)
  (on_board yes)
  (dnp no)
  (fields_autoplaced yes)
  (property "Reference" "R34" (at 223.52 71.12 90) (effects (font (size 1.27 1.27))))
  (property "Value" "150R" (at 223.52 73.66 90) (effects (font (size 1.27 1.27))))
  (property "Footprint" "Resistor_SMD:R_0805_2012Metric" (at 223.52 79.248 90) (effects (font (size 1.27 1.27)) (hide yes)))
  (property "Datasheet" "~" (at 223.52 77.47 0) (effects (font (size 1.27 1.27)) (hide yes)))
  (property "Description" "Resistor" (at 223.52 77.47 0) (effects (font (size 1.27 1.27)) (hide yes)))
  (pin "1")
  (pin "2"))
 (symbol
  (lib_id "Device:R")
  (at 162.56 92.71 0)
  (mirror x)
  (unit 1)
  (exclude_from_sim no)
  (in_bom yes)
  (on_board yes)
  (dnp no)
  (fields_autoplaced yes)
  (property "Reference" "R12" (at 160.02 91.4399 0) (effects (font (size 1.27 1.27)) (justify right)))
  (property "Value" "10k" (at 160.02 93.9799 0) (effects (font (size 1.27 1.27)) (justify right)))
  (property "Footprint" "Resistor_SMD:R_0805_2012Metric" (at 160.782 92.71 90) (effects (font (size 1.27 1.27)) (hide yes)))
  (property "Datasheet" "~" (at 162.56 92.71 0) (effects (font (size 1.27 1.27)) (hide yes)))
  (property "Description" "Resistor" (at 162.56 92.71 0) (effects (font (size 1.27 1.27)) (hide yes)))
  (pin "1")
  (pin "2"))
 (symbol
  (lib_id "Device:R")
  (at 193.04 92.71 0)
  (mirror x)
  (unit 1)
  (exclude_from_sim no)
  (in_bom yes)
  (on_board yes)
  (dnp no)
  (fields_autoplaced yes)
  (property "Reference" "R16" (at 190.5 91.4399 0) (effects (font (size 1.27 1.27)) (justify right)))
  (property "Value" "10k" (at 190.5 93.9799 0) (effects (font (size 1.27 1.27)) (justify right)))
  (property "Footprint" "Resistor_SMD:R_0805_2012Metric" (at 191.262 92.71 90) (effects (font (size 1.27 1.27)) (hide yes)))
  (property "Datasheet" "~" (at 193.04 92.71 0) (effects (font (size 1.27 1.27)) (hide yes)))
  (property "Description" "Resistor" (at 193.04 92.71 0) (effects (font (size 1.27 1.27)) (hide yes)))
  (pin "1")
  (pin "2"))
 (symbol
  (lib_id "Device:R")
  (at 74.93 87.63 270)
  (mirror x)
  (unit 1)
  (exclude_from_sim no)
  (in_bom yes)
  (on_board yes)
  (dnp no)
  (fields_autoplaced yes)
  (property "Reference" "R10" (at 74.93 81.28 90) (effects (font (size 1.27 1.27))))
  (property "Value" "220R" (at 74.93 83.82 90) (effects (font (size 1.27 1.27))))
  (property "Footprint" "Resistor_SMD:R_0805_2012Metric" (at 74.93 89.408 90) (effects (font (size 1.27 1.27)) (hide yes)))
  (property "Datasheet" "~" (at 74.93 87.63 0) (effects (font (size 1.27 1.27)) (hide yes)))
  (property "Description" "Resistor" (at 74.93 87.63 0) (effects (font (size 1.27 1.27)) (hide yes)))
  (pin "1")
  (pin "2"))
 (symbol
  (lib_id "power:GND")
  (at 219.71 77.47 270)
  (mirror x)
  (unit 1)
  (exclude_from_sim no)
  (in_bom yes)
  (on_board yes)
  (dnp no)
  (fields_autoplaced yes)
  (property "Reference" "#PWR055" (at 213.36 77.47 0) (effects (font (size 1.27 1.27)) (hide yes)))
  (property "Value" "GND" (at 215.9 77.4699 90) (effects (font (size 1.27 1.27)) (justify right)))
  (property "Footprint" "" (at 219.71 77.47 0) (effects (font (size 1.27 1.27)) (hide yes)))
  (property "Datasheet" "" (at 219.71 77.47 0) (effects (font (size 1.27 1.27)) (hide yes)))
  (property "Description" "Power symbol creates a global label with name \"GND\" , ground" (at 219.71 77.47 0) (effects (font (size 1.27 1.27)) (hide yes)))
  (pin "1"))
 (symbol
  (lib_id "power:GND")
  (at 173.99 96.52 0)
  (mirror y)
  (unit 1)
  (exclude_from_sim no)
  (in_bom yes)
  (on_board yes)
  (dnp no)
  (fields_autoplaced yes)
  (property "Reference" "#PWR015" (at 173.99 102.87 0) (effects (font (size 1.27 1.27)) (hide yes)))
  (property "Value" "GND" (at 173.99 101.6 0) (effects (font (size 1.27 1.27))))
  (property "Footprint" "" (at 173.99 96.52 0) (effects (font (size 1.27 1.27)) (hide yes)))
  (property "Datasheet" "" (at 173.99 96.52 0) (effects (font (size 1.27 1.27)) (hide yes)))
  (property "Description" "Power symbol creates a global label with name \"GND\" , ground" (at 173.99 96.52 0) (effects (font (size 1.27 1.27)) (hide yes)))
  (pin "1"))
 (symbol
  (lib_id "Device:R")
  (at 106.68 74.93 270)
  (mirror x)
  (unit 1)
  (exclude_from_sim no)
  (in_bom yes)
  (on_board yes)
  (dnp no)
  (fields_autoplaced yes)
  (property "Reference" "R5" (at 106.68 68.58 90) (effects (font (size 1.27 1.27))))
  (property "Value" "220R" (at 106.68 71.12 90) (effects (font (size 1.27 1.27))))
  (property "Footprint" "Resistor_SMD:R_0805_2012Metric" (at 106.68 76.708 90) (effects (font (size 1.27 1.27)) (hide yes)))
  (property "Datasheet" "~" (at 106.68 74.93 0) (effects (font (size 1.27 1.27)) (hide yes)))
  (property "Description" "Resistor" (at 106.68 74.93 0) (effects (font (size 1.27 1.27)) (hide yes)))
  (pin "1")
  (pin "2"))
 (symbol
  (lib_id "power:GND")
  (at 219.71 58.42 270)
  (mirror x)
  (unit 1)
  (exclude_from_sim no)
  (in_bom yes)
  (on_board yes)
  (dnp no)
  (fields_autoplaced yes)
  (property "Reference" "#PWR016" (at 213.36 58.42 0) (effects (font (size 1.27 1.27)) (hide yes)))
  (property "Value" "GND" (at 215.9 58.4199 90) (effects (font (size 1.27 1.27)) (justify right)))
  (property "Footprint" "" (at 219.71 58.42 0) (effects (font (size 1.27 1.27)) (hide yes)))
  (property "Datasheet" "" (at 219.71 58.42 0) (effects (font (size 1.27 1.27)) (hide yes)))
  (property "Description" "Power symbol creates a global label with name \"GND\" , ground" (at 219.71 58.42 0) (effects (font (size 1.27 1.27)) (hide yes)))
  (pin "1"))
 (symbol
  (lib_id "power:GND")
  (at 219.71 86.36 270)
  (mirror x)
  (unit 1)
  (exclude_from_sim no)
  (in_bom yes)
  (on_board yes)
  (dnp no)
  (fields_autoplaced yes)
  (property "Reference" "#PWR057" (at 213.36 86.36 0) (effects (font (size 1.27 1.27)) (hide yes)))
  (property "Value" "GND" (at 215.9 86.3599 90) (effects (font (size 1.27 1.27)) (justify right)))
  (property "Footprint" "" (at 219.71 86.36 0) (effects (font (size 1.27 1.27)) (hide yes)))
  (property "Datasheet" "" (at 219.71 86.36 0) (effects (font (size 1.27 1.27)) (hide yes)))
  (property "Description" "Power symbol creates a global label with name \"GND\" , ground" (at 219.71 86.36 0) (effects (font (size 1.27 1.27)) (hide yes)))
  (pin "1"))
 (symbol
  (lib_id "Device:R")
  (at 185.42 92.71 0)
  (mirror x)
  (unit 1)
  (exclude_from_sim no)
  (in_bom yes)
  (on_board yes)
  (dnp no)
  (fields_autoplaced yes)
  (property "Reference" "R15" (at 182.88 91.4399 0) (effects (font (size 1.27 1.27)) (justify right)))
  (property "Value" "10k" (at 182.88 93.9799 0) (effects (font (size 1.27 1.27)) (justify right)))
  (property "Footprint" "Resistor_SMD:R_0805_2012Metric" (at 183.642 92.71 90) (effects (font (size 1.27 1.27)) (hide yes)))
  (property "Datasheet" "~" (at 185.42 92.71 0) (effects (font (size 1.27 1.27)) (hide yes)))
  (property "Description" "Resistor" (at 185.42 92.71 0) (effects (font (size 1.27 1.27)) (hide yes)))
  (pin "1")
  (pin "2"))
 (symbol
  (lib_id "SN74HC14DR:SN74HC14DR")
  (at 128.27 82.55 0)
  (mirror y)
  (unit 1)
  (exclude_from_sim no)
  (in_bom yes)
  (on_board yes)
  (dnp no)
  (fields_autoplaced yes)
  (property "Reference" "U4" (at 128.27 62.23 0) (effects (font (size 1.27 1.27))))
  (property "Value" "SN74HC14DR" (at 128.27 64.77 0) (effects (font (size 1.27 1.27))))
  (property "Footprint" "My_footprints:SOIC127P600X175-14N" (at 128.27 82.55 0) (effects (font (size 1.27 1.27)) (justify bottom) (hide yes)))
  (property "Datasheet" "" (at 128.27 82.55 0) (effects (font (size 1.27 1.27)) (hide yes)))
  (property "Description" "" (at 128.27 82.55 0) (effects (font (size 1.27 1.27)) (hide yes)))
  (property "MF" "Texas Instruments" (at 128.27 82.55 0) (effects (font (size 1.27 1.27)) (justify bottom) (hide yes)))
  (property "Description_1" "6-ch, 2-V to 6-V inverters with Schmitt-Trigger inputs" (at 128.27 82.55 0) (effects (font (size 1.27 1.27)) (justify bottom) (hide yes)))
  (property "Package" "SOIC-14 Texas Instruments" (at 128.27 82.55 0) (effects (font (size 1.27 1.27)) (justify bottom) (hide yes)))
  (property "Price" "None" (at 128.27 82.55 0) (effects (font (size 1.27 1.27)) (justify bottom) (hide yes)))
  (property "SnapEDA_Link" "https://www.snapeda.com/parts/SN74HC14DR/Texas+Instruments/view-part/?ref=snap" (at 128.27 82.55 0) (effects (font (size 1.27 1.27)) (justify bottom) (hide yes)))
  (property "MP" "SN74HC14DR" (at 128.27 82.55 0) (effects (font (size 1.27 1.27)) (justify bottom) (hide yes)))
  (property "Availability" "In Stock" (at 128.27 82.55 0) (effects (font (size 1.27 1.27)) (justify bottom) (hide yes)))
  (property "Check_prices" "https://www.snapeda.com/parts/SN74HC14DR/Texas+Instruments/view-part/?ref=eda" (at 128.27 82.55 0) (effects (font (size 1.27 1.27)) (justify bottom) (hide yes)))
  (pin "12")
  (pin "11")
  (pin "1")
  (pin "9")
  (pin "14")
  (pin "4")
  (pin "3")
  (pin "6")
  (pin "8")
  (pin "10")
  (pin "5")
  (pin "13")
  (pin "2")
  (pin "7"))
 (symbol
  (lib_id "power:GND")
  (at 219.71 68.58 270)
  (mirror x)
  (unit 1)
  (exclude_from_sim no)
  (in_bom yes)
  (on_board yes)
  (dnp no)
  (fields_autoplaced yes)
  (property "Reference" "#PWR053" (at 213.36 68.58 0) (effects (font (size 1.27 1.27)) (hide yes)))
  (property "Value" "GND" (at 215.9 68.5799 90) (effects (font (size 1.27 1.27)) (justify right)))
  (property "Footprint" "" (at 219.71 68.58 0) (effects (font (size 1.27 1.27)) (hide yes)))
  (property "Datasheet" "" (at 219.71 68.58 0) (effects (font (size 1.27 1.27)) (hide yes)))
  (property "Description" "Power symbol creates a global label with name \"GND\" , ground" (at 219.71 68.58 0) (effects (font (size 1.27 1.27)) (hide yes)))
  (pin "1")))
